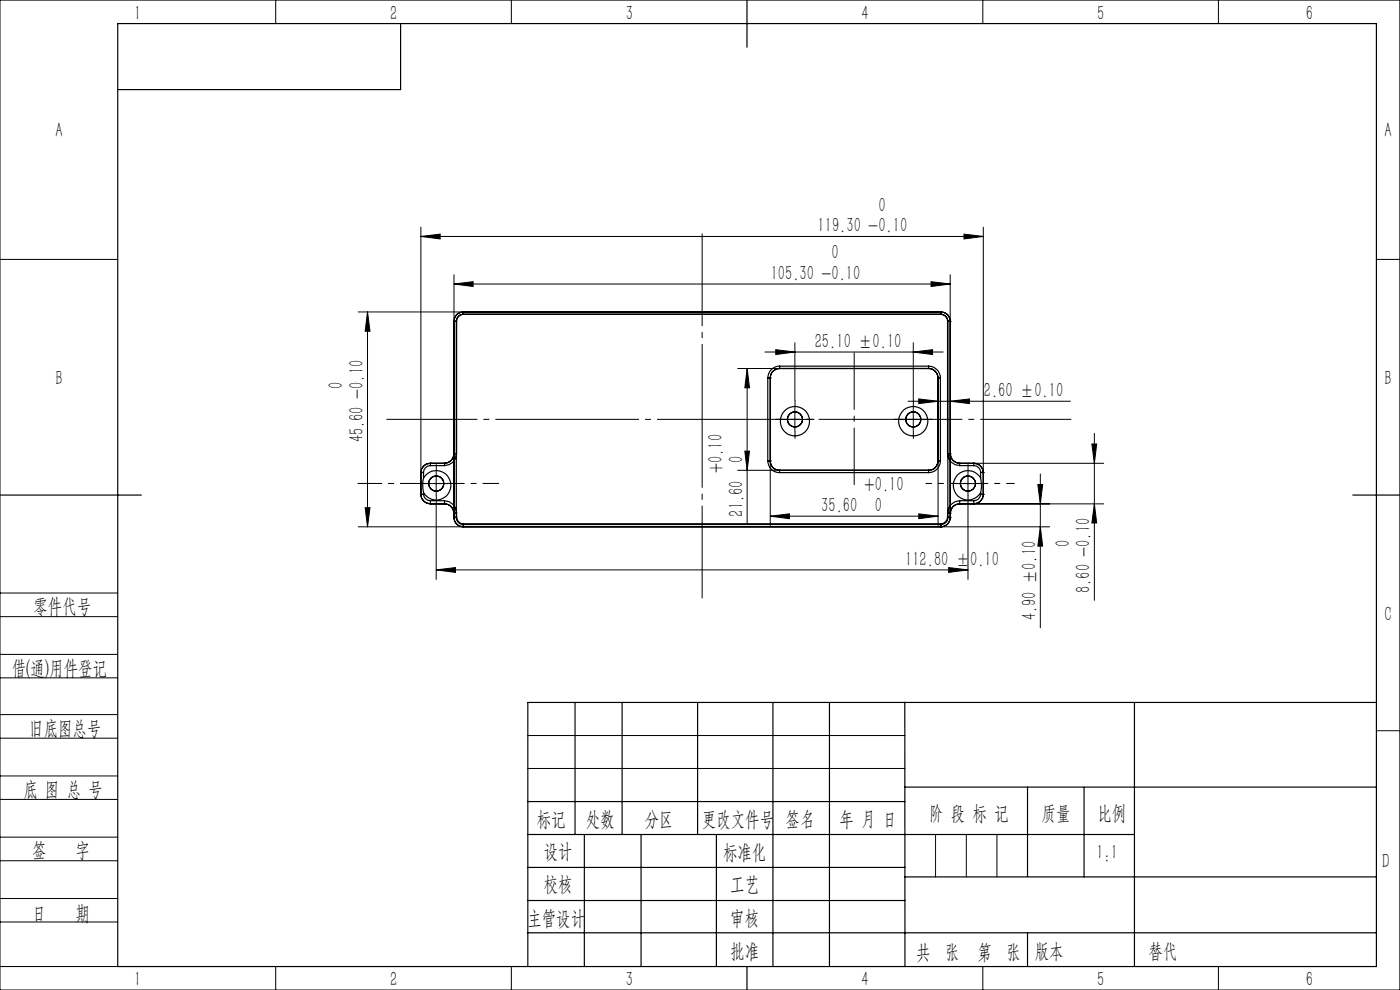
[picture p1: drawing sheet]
<svg xmlns="http://www.w3.org/2000/svg" width="297mm" height="210mm" viewBox="0 0 297 210" stroke-linecap="round" stroke-linejoin="round" font-family="sans-serif">
<g fill="none" stroke="#000" stroke-width=".25">
<path d="M25 5h267v200h-267zM85 5v14h-60M158.5 0v10M96.3 68.2h.1M96.3 68.2h.5M96.3 68.2v41.6M96.8 68.2v41.6M96.9 68.1l-.6 .1M96.9 68.1v28.1M98.3 66.7a1.51 1.51 0 0 0-1.5 1.5M98.3 66.2a1.93 1.93 0 0 0-2 2M98.3 66.7a1.45 1.45 0 0 0-1.4 1.4"/>
<path d="M98.3 66.2h.1M98.3 66.2v.5M98.3 66.7h101.3M98.3 66.2h101.3M165.4 77.7a2.53 2.53 0 0 0-2.5 2.5M165.4 78.2a1.99 1.99 0 0 0-2 2M165.4 78.2h.1M165.4 77.7v.5M165.4 77.7h31.6M165.4 78.2h31.6M197 77.7a2.53 2.53 0 0 1 2.5 2.5M197 78.2a2.05 2.05 0 0 1 2 2"/>
<path d="M197 78.2h.1M197 77.7v.5M199.6 66.7a1.51 1.51 0 0 1 1.5 1.5M199.6 66.2a1.93 1.93 0 0 1 2 2M199.6 66.7a1.45 1.45 0 0 1 1.4 1.4M199.6 66.2h.1M199.6 66.2v.5M201 68.1l.6 .1M201 68.1v28.1M201.1 68.2v41.6M201.1 68.2h.5M201.6 68.2h.1"/>
<path d="M201.6 68.2v41.6M91.3 98.3a1.99 1.99 0 0 0-2 2M91.3 98.8a1.45 1.45 0 0 0-1.4 1.4M91.3 98.3h.1M91.3 98.3h3M91.3 98.3v.5M91.3 98.8h3M94.3 98.3h.1M94.3 98.3v.5M96.3 96.3a2.05 2.05 0 0 1-2 2M96.3 96.3h.1M96.9 96.2a2.59 2.59 0 0 1-2.6 2.6"/>
<path d="M96.9 96.2l-.6 .1M162.9 97.8a2.47 2.47 0 0 0 2.5 2.5M162.9 97.8h.5M162.9 80.2v17.6M162.9 80.2h.5M163.4 97.8a1.93 1.93 0 0 0 2 2M163.4 97.8h.1M163.4 80.2h.1M163.4 80.2v17.6M165.4 99.8h.1M165.4 99.8v.5M165.4 99.8h31.6"/>
<path d="M197 99.8h.1M197 99.8v.5M199 97.8a1.99 1.99 0 0 1-2 2M199 97.8h.1M199 80.2h.1M199 97.8h.5M199 80.2h.5M199 80.2v17.6M199.5 97.8a2.47 2.47 0 0 1-2.5 2.5M199.5 80.2v17.6M201 96.2a2.59 2.59 0 0 0 2.6 2.6M201 96.2l.6 .1"/>
<path d="M201.6 96.3a2.05 2.05 0 0 0 2 2M201.6 96.3h.1M203.6 98.3h.1M203.6 98.3h3M203.6 98.8h3M203.6 98.3v.5M206.6 98.3a1.99 1.99 0 0 1 2 2M206.6 98.8a1.45 1.45 0 0 1 1.4 1.4M206.6 98.3h.1M206.6 98.3v.5M0 105h30M89.3 104.9a2.05 2.05 0 0 0 2 2"/>
<path d="M89.3 104.9h.1M89.3 100.3h.1M89.3 100.3v4.6M89.9 101.4a3.1 3.1 0 0 1 4.6-.8 3.1 3.1 0 0 1 0 4.7 3.1 3.1 0 0 1-4.6-.8M89.9 101.4a7 7 0 0 0 0 3.1M89.9 104.8a1.45 1.45 0 0 0 1.4 1.4M89.9 100.2l-.6 .1M89.9 100.2v1.2M89.9 104.5v.3M89.9 104.8l-.6 .1M91.3 106.9h.1M91.3 106.9h3"/>
<path d="M91.3 106.2v.7M91.3 106.2h3M94.3 106.9a1.99 1.99 0 0 1 2 2M94.3 106.2a2.65 2.65 0 0 1 2.6 2.6M94.3 106.9h.1M94.3 106.2v.7M96.3 109.8a1.93 1.93 0 0 0 2 2M96.3 109.8h.1M96.3 108.9h.1M96.3 109.8h.5M96.8 109.8a1.45 1.45 0 0 0 1.5 1.5h101.3a1.45 1.45 0 0 0 1.5-1.5M96.9 109.7a1.45 1.45 0 0 0 1.4 1.4"/>
<path d="M96.9 108.8v.9M96.9 108.8l-.6 .1M96.9 109.7l-.6 .1M98.3 111.8h.1M98.3 111.1v.7M98.3 111.8h101.3M98.3 111.1h101.3M165.4 100.3h31.6M199.6 111.8h.1M199.6 111.1v.7M201 109.7a1.45 1.45 0 0 1-1.4 1.4M201 108.8v.9"/>
<path d="M201 108.8l.6 .1M201 109.7l.6 .1M201.1 109.8h.5M201.6 109.8a1.93 1.93 0 0 1-2 2M201.6 109.8h.1M201.6 108.9h.1M203.6 106.9a1.99 1.99 0 0 0-2 2M203.6 106.2a2.65 2.65 0 0 0-2.6 2.6M203.6 106.9h.1M203.6 106.9h3M203.6 106.2v.7M203.6 106.2h3"/>
<path d="M206.6 106.9h.1M206.6 106.2v.7M208 101.4a3.1 3.1 0 0 0-4.7-.8 3.1 3.1 0 0 0 0 4.7 3.1 3.1 0 0 0 4.7-.8M208 101.4l.2 1.4-.2 1.7M208 104.8a1.45 1.45 0 0 1-1.4 1.4M208 100.2l.6 .1M208 100.2v1.2M208 104.5v.3M208 104.8l.6 .1M208.6 104.9a2.05 2.05 0 0 1-2 2M208.6 104.9h.1M208.6 100.3h.1"/>
<path d="M208.6 100.3v4.6M287 105h10M122 149v28M132 149v28M148 149v28M164 149v56M176 149v56M191.9 149l.1 56M240.7 149v56M292 149h-180v56M112 177h128.7M112 170h80"/>
<path d="M124 177v28M136 177v28M152 177v28M191.9 167h100.1M218 167v18.9M230 167v19M112 197.9h180M112 184h80M112 191h80M192 186h100M218 197.9v7.1M158.5 205v5"/>
<circle cx="168.6" cy="89" r="1.6"/>
<circle cx="168.6" cy="89.3" r="3.1"/>
<circle cx="193.7" cy="89.4" r="3.1"/>
<circle cx="193.7" cy="89" r="1.59"/>
<circle cx="92.6" cy="102.6" r="1.6"/>
<circle cx="205.3" cy="102.6" r="1.6"/>
</g>
<g fill="none" stroke="#000" stroke-width=".21">
<path d="M0 0h297v210h-297zM58.5 0v5M108.5 0v5M208.5 0v5M258.5 0v5M0 55h25M89.3 50.2l4.1-.5v1zM89.3 48.2v52.1M89.3 50.2h119.3M96.3 58.3v9.9M197.5 59.8l4.1 .4-4.1 .6zM201.6 58.3v9.9"/>
<path d="M204.5 49.7l4.1 .5-4.1 .5zM208.6 48.2v52.1M292 55h5M76 66.2h22.3M78 66.2l.5 4.1h-1zM78 66.2v45.6M96.3 60.2l4.1-.4v1zM96.3 60.2h105.3M156.5 78.2h8.9M158.5 78.2l.5 4.1h-1zM158.5 78.2v33M162.3 74.7h37.8"/>
<path d="M164.6 74.2l4 .5-4 .5zM168.6 72.7v12.2M193.7 74.7l4.1-.5v1zM193.7 72.7v12.2M156.5 99.8h8.9M158 95.7h1l-.5 4.1zM163.4 97.8v13.7M166.2 89h4.9M168.6 86.5v5M191.2 89h5.1M192.7 85.1h34.4M193.7 86.5v5"/>
<path d="M194.9 84.6l4.1 .5-4.1 .5zM199 97.8v13.7M201.6 85.1l4.1-.5v1zM206.6 98.3h27.5M231.6 94.2h1.1l-.5 4.1zM232.2 91.9v35.4M76 111.8h22.3M77.5 107.7h1l-.5 4.1zM90 102.6h5M92.5 100.1v5M92.5 106.7v16.2M163.4 109.5l4.1-.5v1z"/>
<path d="M163.4 109.5h35.6M194.9 109l4.1 .5-4.1 .5zM199.6 111.8h23.1M202.8 102.6h5.1M205.4 106.7v16.2M205.4 100.1v5M206.6 106.9h27.5M220.2 102.8h1l-.5 4.1zM220.7 111.8l.5 4h-1zM220.7 100.5v32.7M232.2 106.9l.5 4h-1.1zM0 138.8h25"/>
<path d="M0 125.8h25M0 130.8h25M92.5 120.9l4.1-.5v1zM92.5 120.9h112.9M201.3 120.4l4.1 .5-4.1 .5zM0 143.8h25M0 156.6h25M0 151.6h25M112 156h80M292 155h5M0 169.6h25M0 164.6h25"/>
<path d="M0 177.6h25M112 163h80M198.5 177v9M205 177v9M211.5 177v9M0 182.6h25M0 190.6h25M0 195.6h25M0 205h25M58.5 205v5M108.5 205v5M208.5 205v5"/>
<path d="M258.5 205v5"/>
</g>
<path d="M227.3 89h-145.3" fill="none" stroke="#000" stroke-width=".21" stroke-dasharray="30.5 1.3 1.3 1.3" stroke-dashoffset="11.2" stroke-linecap="butt"/>
<path d="M181.2 102.9v-28.1" fill="none" stroke="#000" stroke-width=".21" stroke-dasharray="30.5 1.3 1.3 1.3" stroke-dashoffset="18.3" stroke-linecap="butt"/>
<path d="M149 49.5v77.4" fill="none" stroke="#000" stroke-width=".21" stroke-dasharray="30.5 1.3 1.3 1.3" stroke-dashoffset="10.8" stroke-linecap="butt"/>
<path d="M96.3 102.6h-7M208.6 102.6h-7" fill="none" stroke="#000" stroke-width=".21" stroke-dasharray="30.5 1.3 1.3 1.3" stroke-dashoffset="28.9" stroke-linecap="butt"/>
<path d="M166.2 89h-1.6M168.7 86.5v-1.6M168.7 91.5v1.6M171.2 89h1.6M191.3 89h-1.6M193.8 86.5v-1.6M193.8 91.5v1.6M196.3 89h1.6M92.6 100.1v-1.6M92.6 105.1v1.6M205.4 100.1v-1.6M205.4 105.1v1.6" fill="none" stroke="#000" stroke-width=".21" stroke-dasharray="30.5 1.3 1.3 1.3" stroke-linecap="butt"/>
<path d="M90.1 102.6h-14.2" fill="none" stroke="#000" stroke-width=".21" stroke-dasharray="30.5 1.3 1.3 1.3" stroke-dashoffset="25.3" stroke-linecap="butt"/>
<path d="M95.1 102.6h10.8" fill="none" stroke="#000" stroke-width=".21" stroke-dasharray="30.5 1.3 1.3 1.3" stroke-dashoffset="27" stroke-linecap="butt"/>
<path d="M202.9 102.6h-6.5" fill="none" stroke="#000" stroke-width=".21" stroke-dasharray="30.5 1.3 1.3 1.3" stroke-dashoffset="29.1" stroke-linecap="butt"/>
<path d="M207.9 102.6h7.4" fill="none" stroke="#000" stroke-width=".21" stroke-dasharray="30.5 1.3 1.3 1.3" stroke-dashoffset="28.7" stroke-linecap="butt"/>
<g fill="#000">
<path d="M158.5 78.2l.5 4.1h-1zM158 95.7h1l-.5 4.1zM78 66.2l.5 4.1h-1zM77.5 107.7h1l-.5 4.1zM231.6 94.2h1.1l-.5 4.1zM232.2 106.9l.5 4h-1.1zM220.2 102.8h1l-.5 4.1zM220.7 111.8l.5 4h-1z"/>
<path d="M92.5 120.9l4.1-.5v1zM201.3 120.4l4.1 .5-4.1 .5zM163.4 109.5l4.1-.5v1zM194.9 109l4.1 .5-4.1 .5zM164.6 74.2l4 .5-4 .5zM193.7 74.7l4.1-.5v1zM89.3 50.2l4.1-.5v1zM204.5 49.7l4.1 .5-4.1 .5zM96.3 60.2l4.1-.4v1zM197.5 59.8l4.1 .4-4.1 .6zM194.9 84.6l4.1 .5-4.1 .5zM201.6 85.1l4.1-.5v1z"/>
</g>
<g font-size="4.4">
<text x="28.5" y="4.1">1</text>
<text x="82.7" y="4.1">2</text>
<text x="132.7" y="4.1">3</text>
<text x="182.7" y="4.1">4</text>
<text x="232.7" y="4.1">5</text>
<text x="277" y="4.1">6</text>
<text x="11.7" y="29.1">A</text>
<text x="293.7" y="29.1">A</text>
<text x="186.3" y="44.9">0</text>
<text x="173.4" y="49.3">119.30 -0.10</text>
<text x="163.5" y="59.4">105.30 -0.10</text>
<text x="176.4" y="55">0</text>
<text x="172.8" y="73.8">25.10 ±0.10</text>
<text x="11.7" y="81.6">B</text>
<text x="72.8" y="82.5" transform="rotate(-90 72.8 82.5)">0</text>
<text x="293.7" y="81.6">B</text>
<text x="208.7" y="84.2">2.60 ±0.10</text>
<text x="77.1" y="93.9" transform="rotate(-90 77.1 93.9)">45.60 -0.10</text>
<text x="153.3" y="100.4" transform="rotate(-90 153.3 100.4)">+0.10</text>
<text x="157.6" y="98.2" transform="rotate(-90 157.6 98.2)">0</text>
<text x="183.4" y="104.2">+0.10</text>
<text x="157.6" y="109.6" transform="rotate(-90 157.6 109.6)">21.60</text>
<text x="174.2" y="108.6">35.60</text>
<text x="185.6" y="108.6">0</text>
<text x="226.9" y="116" transform="rotate(-90 226.9 116)">0</text>
<text x="192" y="120">112.80 ±0.10</text>
<text x="231.3" y="125.8" transform="rotate(-90 231.3 125.8)">8.60 -0.10</text>
<text x="7.1" y="130.1">零件代号</text>
<text x="219.8" y="131.6" transform="rotate(-90 219.8 131.6)">4.90 ±0.10</text>
<text x="293.7" y="131.6">C</text>
<text x="2.5" y="143.2">借(通)用件登记</text>
<text x="6.2" y="155.8">旧底图总号</text>
<text x="5" y="168.9">底 图 总 号</text>
<text x="197.1" y="173.8">阶 段 标 记</text>
<text x="221" y="173.8">质量</text>
<text x="232.8" y="173.8">比例</text>
<text x="113.9" y="175.2">标记</text>
<text x="124.3" y="175.2">处数</text>
<text x="136.8" y="175.2">分区</text>
<text x="148.9" y="175.2">更改文件号</text>
<text x="166.7" y="175.2">签名</text>
<text x="178.1" y="175.2">年 月 日</text>
<text x="6.8" y="181.9">签</text>
<text x="16" y="181.9">字</text>
<text x="115.3" y="182.1">设计</text>
<text x="153.4" y="182.2">标准化</text>
<text x="232.6" y="182.1">1:1</text>
<text x="293.2" y="184.1">D</text>
<text x="115.3" y="189">校核</text>
<text x="154.9" y="189">工艺</text>
<text x="6.8" y="195.2">日</text>
<text x="16" y="195.2">期</text>
<text x="111.9" y="196.2">主管设计</text>
<text x="154.9" y="196.2">审核</text>
<text x="154.9" y="203.1">批准</text>
<text x="194.4" y="203.4">共 张</text>
<text x="207.4" y="203.4">第 张</text>
<text x="219.5" y="203.1">版本</text>
<text x="243.6" y="203.1">替代</text>
<text x="28.5" y="209.1">1</text>
<text x="82.7" y="209.1">2</text>
<text x="132.7" y="209.1">3</text>
<text x="182.7" y="209.1">4</text>
<text x="232.7" y="209.1">5</text>
<text x="277" y="209.1">6</text>
</g>
</svg>
